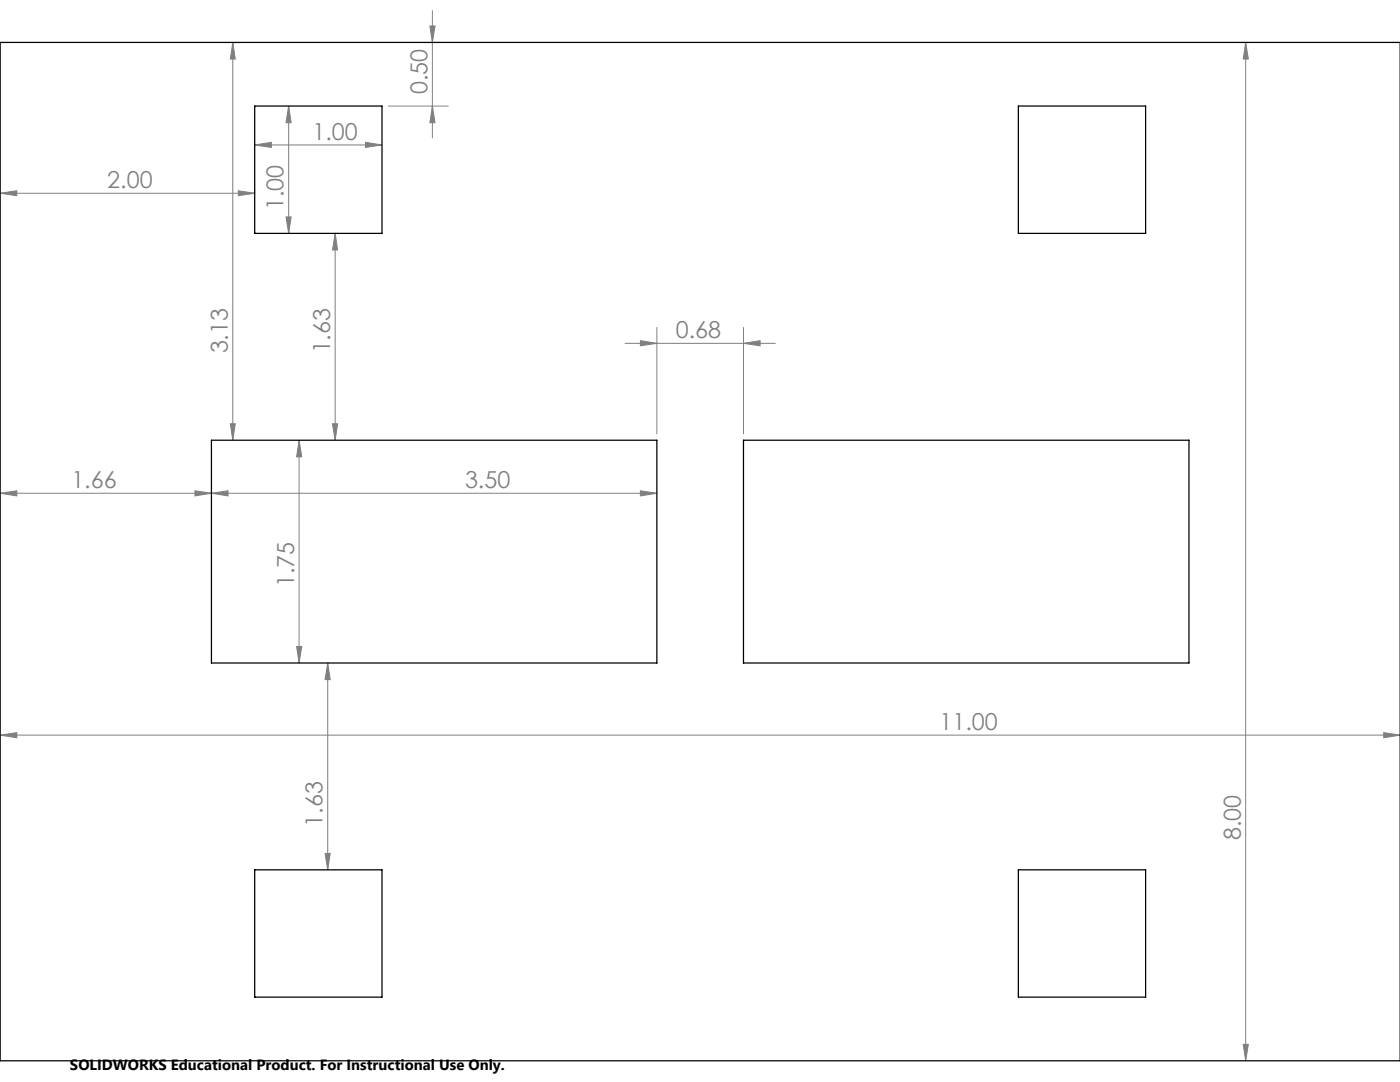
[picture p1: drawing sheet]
<svg xmlns="http://www.w3.org/2000/svg" width="279mm" height="216mm" viewBox="0 0 279 216" stroke-linecap="round" stroke-linejoin="round" font-family="sans-serif">
<g fill="none" stroke="#808080" stroke-width=".2">
<path d="M46.5 8.5l.5 3.3h-1zM46.5 8.5v79.3M85.8 5.2h1l-.5 3.3zM86.3 2.1v25.4M248.6 8.5l.5 3.3h-1zM248.6 8.5v203.2M0 38.6l3.4-.5v1zM0 38.6h50.8M47.6 38.1l3.2 .5-3.2 .5zM50.8 28.9l3.4-.5v1zM50.8 28.9h25.4M57.6 21.2l.5 3.3h-1z"/>
<path d="M57.6 21.2v25.4M73 28.4l3.2 .5-3.2 .5zM77.5 21.2h12M86.3 21.2l.5 3.3h-1zM57.1 43.3h1l-.5 3.3zM66.9 46.6l.5 3.3h-1zM66.9 46.6v41.2M124.7 68.5h30M127.8 68l3.3 .5-3.3 .5zM131.1 65.3v21.3M148.4 68.5l3.3-.5v1zM148.4 65.3v21.3"/>
<path d="M0 98.4l3.4-.5v1.1zM0 98.4h131.1M38.9 97.9l3.3 .5-3.3 .6zM42.2 98.4l3.3-.5v1.1zM46 84.6h1l-.5 3.2zM59.7 87.8l.5 3.4h-1zM59.7 87.8v44.5M66.4 84.6h1l-.5 3.2zM127.8 97.9l3.3 .5-3.3 .6zM59.2 129h1l-.5 3.3zM65.4 132.3l.5 3.3h-1zM65.4 132.3v41.3"/>
<path d="M0 146.7l3.4-.5v1zM0 146.7h279.4M276.2 146.2l3.2 .5-3.2 .5zM64.9 170.3h1l-.5 3.3zM248.1 208.4h1l-.5 3.3z"/>
</g>
<g fill="#808080">
<path d="M50.8 28.9l3.4-.5v1zM73 28.4l3.2 .5-3.2 .5zM42.2 98.4l3.3-.5v1.1zM127.8 97.9l3.3 .5-3.3 .6zM127.8 68l3.3 .5-3.3 .5zM148.4 68.5l3.3-.5v1zM0 146.7l3.4-.5v1zM276.2 146.2l3.2 .5-3.2 .5z"/>
<path d="M47.6 38.1l3.2 .5-3.2 .5zM0 38.6l3.4-.5v1zM38.9 97.9l3.3 .5-3.3 .6zM0 98.4l3.4-.5v1.1z"/>
<path d="M66.4 84.6h1l-.5 3.2zM66.9 46.6l.5 3.3h-1z"/>
<path d="M86.3 21.2l.5 3.3h-1zM85.8 5.2h1l-.5 3.3z"/>
<path d="M57.6 21.2l.5 3.3h-1zM57.1 43.3h1l-.5 3.3zM59.7 87.8l.5 3.4h-1zM59.2 129h1l-.5 3.3zM46.5 8.5l.5 3.3h-1zM46 84.6h1l-.5 3.2zM65.4 132.3l.5 3.3h-1zM64.9 170.3h1l-.5 3.3zM248.6 8.5l.5 3.3h-1zM248.1 208.4h1l-.5 3.3z"/>
</g>
<path d="M0 8.5h279.4v203.2h-279.4zM50.8 21.2h25.4v25.4h-25.4zM203.2 21.2h25.4v25.4h-25.4zM42.2 87.8h88.9v44.5h-88.9zM148.4 87.8h88.9v44.5h-88.9zM50.8 173.6h25.4v25.4h-25.4zM203.2 173.6h25.4v25.4h-25.4z" fill="none" stroke="#000" stroke-width=".25"/>
<g font-size="4.7" fill="#808080">
<text x="85.3" y="18.8" transform="rotate(-90 85.3 18.8)">0.50</text>
<text x="62.4" y="27.9">1.00</text>
<text x="21.4" y="37.5">2.00</text>
<text x="56.6" y="42" transform="rotate(-90 56.6 42)">1.00</text>
<text x="45.5" y="70.5" transform="rotate(-90 45.5 70.5)">3.13</text>
<text x="65.9" y="70.5" transform="rotate(-90 65.9 70.5)">1.63</text>
<text x="134.9" y="67.5">0.68</text>
<text x="14.2" y="97.4">1.66</text>
<text x="92.8" y="97.4">3.50</text>
<text x="58.7" y="117.2" transform="rotate(-90 58.7 117.2)">1.75</text>
<text x="187.5" y="145.7">11.00</text>
<text x="64.4" y="164.9" transform="rotate(-90 64.4 164.9)">1.63</text>
<text x="247.6" y="167.7" transform="rotate(-90 247.6 167.7)">8.00</text>
</g>
<text font-size="3" x="14" y="213.5">SOLIDWORKS Educational Product. For Instructional Use Only.</text>
</svg>
